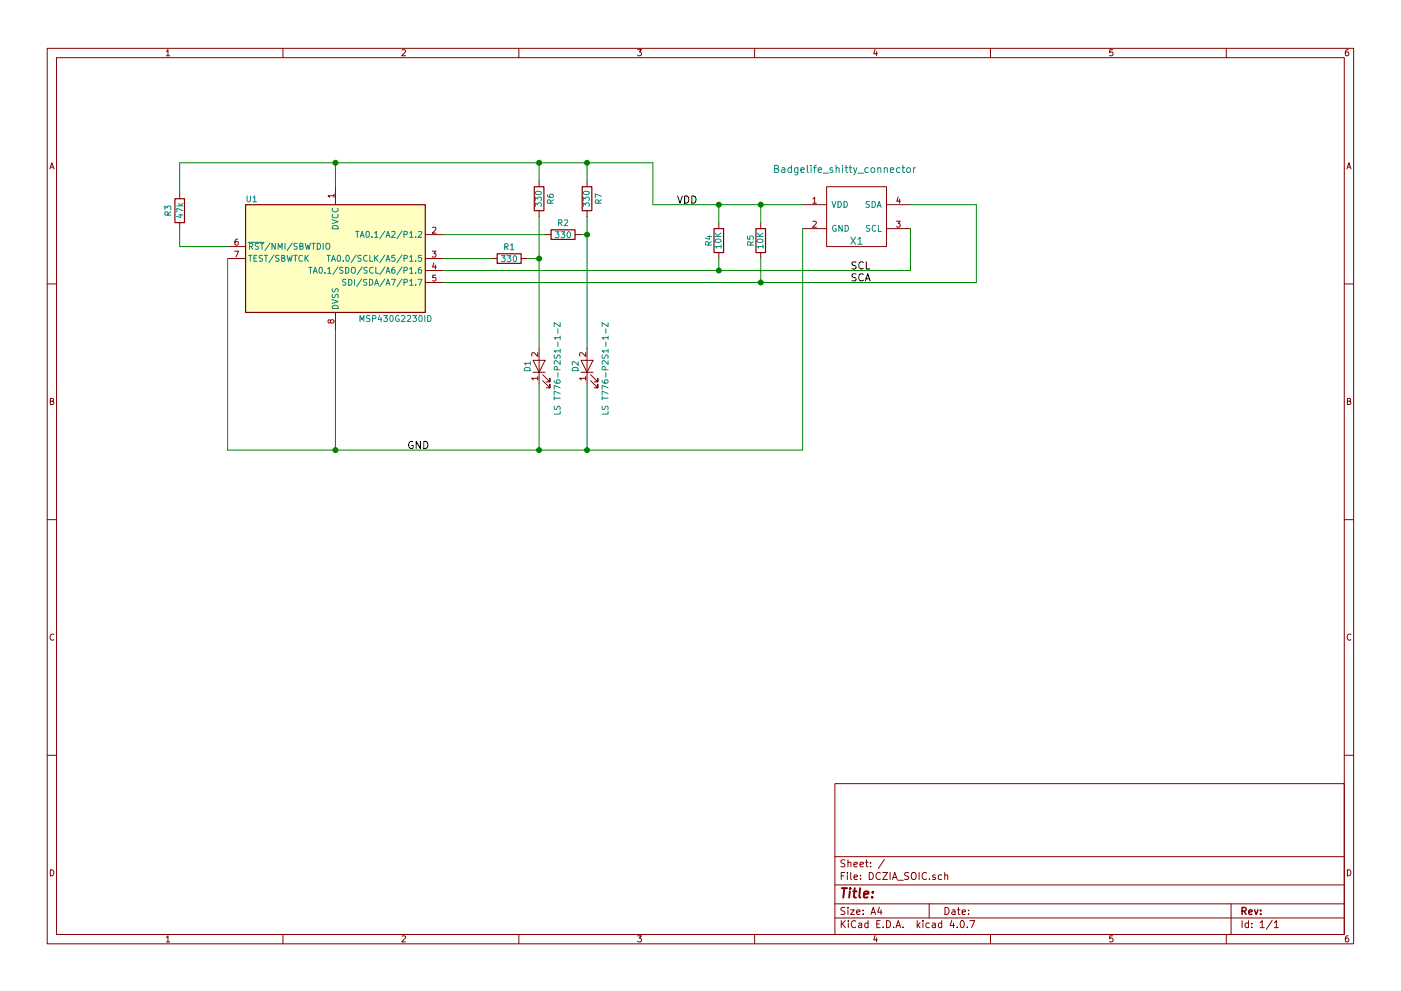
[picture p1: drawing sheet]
EESchema Schematic File Version 2
LIBS:power
LIBS:device
LIBS:transistors
LIBS:conn
LIBS:linear
LIBS:regul
LIBS:74xx
LIBS:cmos4000
LIBS:adc-dac
LIBS:memory
LIBS:xilinx
LIBS:microcontrollers
LIBS:dsp
LIBS:microchip
LIBS:analog_switches
LIBS:motorola
LIBS:texas
LIBS:intel
LIBS:audio
LIBS:interface
LIBS:digital-audio
LIBS:philips
LIBS:display
LIBS:cypress
LIBS:siliconi
LIBS:opto
LIBS:atmel
LIBS:contrib
LIBS:valves
LIBS:MCU_Texas_MSP430
LIBS:badgelife_shitty_connector
LIBS:DCZIA_SOIC-cache
EELAYER 25 0
EELAYER END
$Descr A4 11693 8268
encoding utf-8
Sheet 1 1
Title ""
Date ""
Rev ""
Comp ""
Comment1 ""
Comment2 ""
Comment3 ""
Comment4 ""
$EndDescr
$Comp
L Badgelife_shitty_connector X1
U 1 1
P 7050 1800
F 0 "X1" H 7150 1600 60  0000 C CNN
F 1 "Badgelife_shitty_connector" H 7050 2200 60  0000 C CNN
F 2 "KICAD_LIBS:Badgelife-Shitty-2x2" H 7050 1800 60  0001 C CNN
F 3 "" H 7050 1800 60  0001 C CNN
	1    7050 1800
	1    0    0    -1  
$EndComp
$Comp
L LED D1
U 1 1
P 4500 3050
F 0 "D1" H 4500 3150 50  0000 C CNN
F 1 "LS T776-P2S1-1-Z " H 4500 2900 50  0000 C CNN
F 2 "DCZIA_SOIC:LED_PLCC_2835_Reverse_Handsoldering" H 4500 3050 50  0001 C CNN
F 3 "" H 4500 3050 50  0001 C CNN
	1    4500 3050
	0    -1   -1   0   
$EndComp
$Comp
L R R1
U 1 1
P 4250 2150
F 0 "R1" V 4150 2150 50  0000 C CNN
F 1 "330" V 4250 2150 50  0000 C CNN
F 2 "Resistors_SMD:R_1206_HandSoldering" V 4180 2150 50  0001 C CNN
F 3 "" H 4250 2150 50  0001 C CNN
	1    4250 2150
	0    1    1    0   
$EndComp
$Comp
L LED D2
U 1 1
P 4900 3050
F 0 "D2" H 4900 3150 50  0000 C CNN
F 1 "LS T776-P2S1-1-Z " H 4900 2900 50  0000 C CNN
F 2 "DCZIA_SOIC:LED_PLCC_2835_Reverse_Handsoldering" H 4900 3050 50  0001 C CNN
F 3 "" H 4900 3050 50  0001 C CNN
	1    4900 3050
	0    -1   -1   0   
$EndComp
$Comp
L R R2
U 1 1
P 4700 1950
F 0 "R2" V 4600 1950 50  0000 C CNN
F 1 "330" V 4700 1950 50  0000 C CNN
F 2 "Resistors_SMD:R_1206_HandSoldering" V 4630 1950 50  0001 C CNN
F 3 "" H 4700 1950 50  0001 C CNN
	1    4700 1950
	0    1    1    0   
$EndComp
$Comp
L MSP430G2230ID U1
U 1 1
P 2800 2150
F 0 "U1" H 2100 2650 50  0000 C CNN
F 1 "MSP430G2230ID" H 3300 1650 50  0000 C CNN
F 2 "Package_SO:SOIC-8_3.9x4.9mm_P1.27mm" H 2100 1800 50  0001 C CIN
F 3 "" H 2800 2150 50  0001 C CNN
	1    2800 2150
	1    0    0    -1  
$EndComp
$Comp
L R R3
U 1 1
P 1500 1750
F 0 "R3" V 1400 1750 50  0000 C CNN
F 1 "47k" V 1500 1750 50  0000 C CNN
F 2 "Resistors_SMD:R_1206_HandSoldering" V 1430 1750 50  0001 C CNN
F 3 "" H 1500 1750 50  0001 C CNN
	1    1500 1750
	1    0    0    -1  
$EndComp
Text Label 5650 1700 0    60   ~ 0
VDD
Text Label 3400 3750 0    60   ~ 0
GND
Text Label 7100 2250 0    60   ~ 0
SCL
Text Label 7100 2350 0    60   ~ 0
SCA
$Comp
L R R4
U 1 1
P 6000 2000
F 0 "R4" V 6080 2000 50  0000 C CNN
F 1 "10K" V 6000 2000 50  0000 C CNN
F 2 "Resistors_SMD:R_1206_HandSoldering" V 5930 2000 50  0001 C CNN
F 3 "" H 6000 2000 50  0001 C CNN
	1    6000 2000
	-1   0    0    1   
$EndComp
$Comp
L R R5
U 1 1
P 6350 2000
F 0 "R5" V 6430 2000 50  0000 C CNN
F 1 "10K" V 6350 2000 50  0000 C CNN
F 2 "Resistors_SMD:R_1206_HandSoldering" V 6280 2000 50  0001 C CNN
F 3 "" H 6350 2000 50  0001 C CNN
	1    6350 2000
	-1   0    0    1   
$EndComp
$Comp
L R R7
U 1 1
P 4900 1650
F 0 "R7" V 4800 1650 50  0000 C CNN
F 1 "330" V 4900 1650 50  0000 C CNN
F 2 "Resistors_SMD:R_1206_HandSoldering" V 4830 1650 50  0001 C CNN
F 3 "" H 4900 1650 50  0001 C CNN
	1    4900 1650
	-1   0    0    1   
$EndComp
$Comp
L R R6
U 1 1
P 4500 1650
F 0 "R6" V 4400 1650 50  0000 C CNN
F 1 "330" V 4500 1650 50  0000 C CNN
F 2 "Resistors_SMD:R_1206_HandSoldering" V 4430 1650 50  0001 C CNN
F 3 "" H 4500 1650 50  0001 C CNN
	1    4500 1650
	-1   0    0    1   
$EndComp
Connection ~ 4500 1350
Wire Wire Line
	4500 1500 4500 1350
Connection ~ 4900 1350
Wire Wire Line
	4900 1500 4900 1350
Connection ~ 4900 1950
Connection ~ 4500 2150
Wire Wire Line
	5450 1700 6700 1700
Connection ~ 6350 2350
Wire Wire Line
	6350 2150 6350 2350
Connection ~ 6000 2250
Wire Wire Line
	6000 2150 6000 2250
Connection ~ 6350 1700
Wire Wire Line
	6350 1850 6350 1700
Connection ~ 6000 1700
Wire Wire Line
	6000 1850 6000 1700
Wire Wire Line
	2800 2750 2800 3750
Connection ~ 2800 1350
Wire Wire Line
	1500 1350 1500 1600
Wire Wire Line
	1500 2050 1500 1900
Wire Wire Line
	1900 2050 1500 2050
Wire Wire Line
	1900 3750 6700 3750
Wire Wire Line
	1900 2150 1900 3750
Connection ~ 2800 3750
Wire Wire Line
	4550 1950 3700 1950
Wire Wire Line
	4900 1950 4850 1950
Wire Wire Line
	4900 1800 4900 2900
Connection ~ 4900 3750
Wire Wire Line
	4900 3750 4900 3200
Connection ~ 4500 3750
Wire Wire Line
	4500 3750 4500 3200
Wire Wire Line
	4500 1800 4500 2900
Wire Wire Line
	4400 2150 4500 2150
Wire Wire Line
	3700 2150 4100 2150
Wire Wire Line
	8150 2350 3700 2350
Wire Wire Line
	8150 1700 8150 2350
Wire Wire Line
	7600 1700 8150 1700
Wire Wire Line
	7600 2250 7600 1900
Wire Wire Line
	3700 2250 7600 2250
Wire Wire Line
	6700 3750 6700 1900
Wire Wire Line
	2800 1350 2800 1550
Wire Wire Line
	1500 1350 5450 1350
Wire Wire Line
	5450 1350 5450 1700
$EndSCHEMATC
